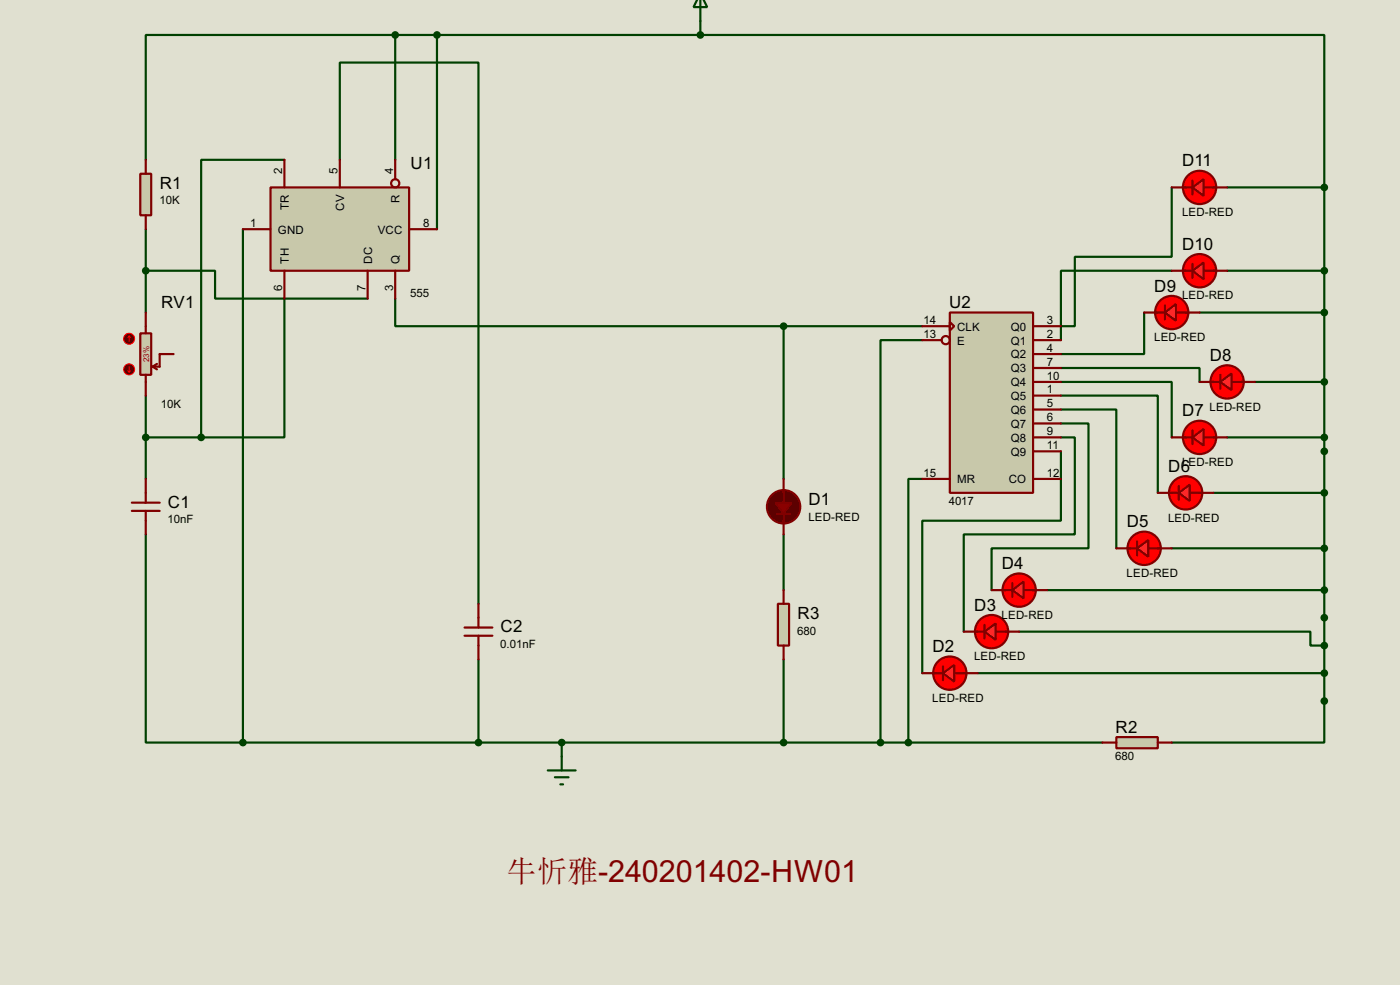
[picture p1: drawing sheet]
<svg xmlns="http://www.w3.org/2000/svg" width="256mm" height="180mm" viewBox="0 0 256 180" stroke-linecap="round" stroke-linejoin="round" font-family="sans-serif">
<path d="M0 0h256.5v180.3h-256.5z" fill="#e0e0d0"/>
<g fill="none" stroke="#004000" stroke-width=".4">
<path d="M72.4 6.4h-45.7v22.9M72.4 6.4v22.9M72.4 6.4h55.9M80.1 6.4v35.6M128.3 6.4h114.3v27.9M128.3 3.9v2.5M52.1 29.3h-15.2v50.8M62.3 29.3v-17.8h25.4v99M214.7 34.3v12.7h-17.8v12.7h-2.5M224.8 34.3h17.8M242.6 34.3v101.6h-27.9M26.7 49.6h12.7v5.1h28"/>
<path d="M26.7 42v15.2M44.5 42v93.9M52.1 54.7v25.4h-15.2M72.4 54.7v5h71.2M143.6 59.7v28M143.6 59.7h25.4M209.6 57.2v7.6h-15.2M214.7 49.6h-20.3v12.7M219.8 57.2h22.8M224.8 49.6h17.8M26.7 72.4v15.3M169 62.3h-7.7v73.6"/>
<path d="M194.4 77.5h5v22.9h-17.7v7.6M194.4 75h10.1v25.4M194.4 72.4h17.7v17.8M194.4 69.9h20.3v10.2M194.4 67.4h25.4v2.5M229.9 69.9h12.7M26.7 97.8v38.1h17.8M26.7 80.1h10.2M143.6 97.8v10.2M169 87.7h-2.6v48.2M194.4 82.6v12.7h-25.4v27.9M194.4 80.1h2.5v17.7h-20.3v17.8"/>
<path d="M222.3 90.2h20.3M224.8 80.1h17.8M186.7 115.6h53.4v2.6h2.5M191.8 108h50.8M214.7 100.4h27.9M44.5 135.9h157.5M87.7 120.7v15.2M102.9 135.9v2.6M143.6 120.7v15.2M179.1 123.2h63.5"/>
</g>
<path d="M25.7 31.8h2v7.6h-2z" fill="#c8c8aa" stroke="#800000" stroke-width=".4"/>
<path d="M26.7 29.3v2.5M26.7 39.4v2.6" fill="none" stroke="#800000" stroke-width=".4"/>
<path d="M25.7 61h2v7.6h-2z" fill="#c8c8aa" stroke="#800000" stroke-width=".4"/>
<path d="M26.7 57.2v3.8M26.7 68.6v3.8M28 67.1l.8 .5M28.8 66.6l-.8 .5M31.8 64.8h-2.5v2.3h-1.3" fill="none" stroke="#800000" stroke-width=".4"/>
<circle cx="23.6" cy="62" r="1" fill="#400000" stroke="#f00" stroke-width=".2"/>
<path d="M23.7 61.5l-.3 .3M23.7 61.5l.2 .3M23.7 61.5v1" fill="none" stroke="#f00" stroke-width=".2"/>
<circle cx="23.6" cy="67.6" r="1" fill="#400000" stroke="#f00" stroke-width=".2"/>
<path d="M23.4 67.9l.3 .2M23.7 67.1v1M23.9 67.9l-.2 .2" fill="none" stroke="#f00" stroke-width=".2"/>
<path d="M204.5 134.9h7.6v2.1h-7.6z" fill="#c8c8aa" stroke="#800000" stroke-width=".4"/>
<path d="M202 135.9h2.5M212.1 135.9h2.6" fill="none" stroke="#800000" stroke-width=".4"/>
<path d="M142.5 110.5h2.1v7.7h-2.1z" fill="#c8c8aa" stroke="#800000" stroke-width=".4"/>
<path d="M24.2 92h5.1M24.2 93.5h5.1M26.7 87.7v4.3M26.7 93.5v4.3M85.1 114.9h5.1M85.1 116.4h5.1M87.7 110.5v4.4M87.7 116.4v4.3M143.6 108v2.5M143.6 118.2v2.5" fill="none" stroke="#800000" stroke-width=".4"/>
<path d="M127.7 -.1l-.6 1.4h2.5l-.7-1.4M128.3 0v3.9M102.9 138.5v2.5M100.4 141h5.1M101.7 142.3h2.5M102.7 143.6h.5" fill="none" stroke="#004000" stroke-width=".4"/>
<path d="M49.6 34.3h25.4v15.3h-25.4z" fill="#c8c8aa" stroke="#800000" stroke-width=".4"/>
<g fill="none" stroke="#800000" stroke-width=".4">
<path d="M52.1 29.3v5M62.3 29.3v5M72.4 29.3v3.5M44.5 42h5.1M52.1 49.6v5.1M67.4 49.6v5.1M72.4 49.6v5.1M75 42h5.1"/>
<circle cx="72.4" cy="33.6" r=".75"/>
</g>
<path d="M174 57.2h15.3v33h-15.3z" fill="#c8c8aa" stroke="#800000" stroke-width=".4"/>
<g fill="none" stroke="#800000" stroke-width=".4">
<path d="M169 59.7h5M174 59l.8 .7-.8 .8zM189.3 59.7h5.1M169 62.3h3.5M189.3 62.3h5.1M189.3 64.8h5.1M189.3 67.4h5.1M189.3 69.9h5.1M189.3 72.4h5.1M189.3 75h5.1M189.3 77.5h5.1M169 87.7h5"/>
<path d="M189.3 87.7h5.1M189.3 80.1h5.1M189.3 82.6h5.1"/>
<circle cx="173.2" cy="62.3" r=".75"/>
</g>
<g fill="#004000" stroke="#004000" stroke-width=".4">
<circle cx="102.9" cy="135.9" r=".5"/>
<circle cx="44.5" cy="135.9" r=".5"/>
<circle cx="87.6" cy="135.9" r=".5"/>
<circle cx="26.7" cy="80.1" r=".5"/>
<circle cx="36.8" cy="80.1" r=".5"/>
<circle cx="72.4" cy="6.4" r=".5"/>
<circle cx="80" cy="6.4" r=".5"/>
<circle cx="26.7" cy="49.6" r=".5"/>
<circle cx="128.3" cy="6.4" r=".5"/>
</g>
<circle cx="143.5" cy="92.8" r="3.1" fill="#500" stroke="#800000" stroke-width=".4"/>
<path d="M142.3 94h2.5M143.6 89.7v2.3M143.6 94v1.8" fill="none" stroke="#800000" stroke-width=".4"/>
<path d="M142 92h3.1l-1.5 2z" fill="#950000" stroke="#800000" stroke-width=".4"/>
<path d="M143.6 87.7v2.5M143.6 95.3v2.5" fill="none" stroke="#800000" stroke-width=".4"/>
<g fill="#004000" stroke="#004000" stroke-width=".4">
<circle cx="143.5" cy="135.9" r=".5"/>
<circle cx="161.3" cy="135.9" r=".5"/>
<circle cx="242.6" cy="128.3" r=".5"/>
<circle cx="242.6" cy="113.1" r=".5"/>
<circle cx="242.6" cy="100.4" r=".5"/>
<circle cx="242.6" cy="82.6" r=".5"/>
</g>
<circle cx="174" cy="123.2" r="3.1" fill="#f00" stroke="#800000" stroke-width=".4"/>
<path d="M171 123.2h1.8M172.8 122v2.5M174.8 123.2h2.3" fill="none" stroke="#800000" stroke-width=".4"/>
<path d="M172.8 123.2l2-1.5v3.1z" fill="#ff2b2b" stroke="#800000" stroke-width=".4"/>
<path d="M169 123.2h2.5M176.6 123.2h2.5" fill="none" stroke="#800000" stroke-width=".4"/>
<circle cx="242.6" cy="123.2" r=".5" fill="#004000" stroke="#004000" stroke-width=".4"/>
<circle cx="181.6" cy="115.6" r="3.1" fill="#f00" stroke="#800000" stroke-width=".4"/>
<path d="M178.6 115.6h1.8M180.4 114.4v2.5M182.4 115.6h2.3" fill="none" stroke="#800000" stroke-width=".4"/>
<path d="M180.4 115.6l2-1.5v3z" fill="#ff2b2b" stroke="#800000" stroke-width=".4"/>
<path d="M176.6 115.6h2.5M184.2 115.6h2.5" fill="none" stroke="#800000" stroke-width=".4"/>
<circle cx="242.6" cy="118.2" r=".5" fill="#004000" stroke="#004000" stroke-width=".4"/>
<circle cx="186.7" cy="108" r="3.1" fill="#f00" stroke="#800000" stroke-width=".4"/>
<path d="M183.7 108h1.8M185.5 106.7v2.6M187.5 108h2.3" fill="none" stroke="#800000" stroke-width=".4"/>
<path d="M185.5 108l2-1.5v3z" fill="#ff2b2b" stroke="#800000" stroke-width=".4"/>
<path d="M181.7 108h2.5M189.3 108h2.5" fill="none" stroke="#800000" stroke-width=".4"/>
<circle cx="242.6" cy="108" r=".5" fill="#004000" stroke="#004000" stroke-width=".4"/>
<circle cx="209.6" cy="100.4" r="3.1" fill="#f00" stroke="#800000" stroke-width=".4"/>
<path d="M208.3 99.1v2.6M206.6 100.4h1.7M210.4 100.4h2.3" fill="none" stroke="#800000" stroke-width=".4"/>
<path d="M208.3 100.4l2.1-1.5v3z" fill="#ff2b2b" stroke="#800000" stroke-width=".4"/>
<path d="M204.5 100.4h2.6M212.1 100.4h2.6" fill="none" stroke="#800000" stroke-width=".4"/>
<circle cx="217.2" cy="90.2" r="3.1" fill="#f00" stroke="#800000" stroke-width=".4"/>
<path d="M214.2 90.2h1.8M216 89v2.5M218 90.2h2.3" fill="none" stroke="#800000" stroke-width=".4"/>
<path d="M216 90.2l2-1.5v3z" fill="#ff2b2b" stroke="#800000" stroke-width=".4"/>
<path d="M212.1 90.2h2.6M219.8 90.2h2.5" fill="none" stroke="#800000" stroke-width=".4"/>
<circle cx="242.6" cy="90.2" r=".5" fill="#004000" stroke="#004000" stroke-width=".4"/>
<circle cx="219.7" cy="80.1" r="3.1" fill="#f00" stroke="#800000" stroke-width=".4"/>
<path d="M218.5 78.8v2.5M216.7 80.1h1.8M220.5 80.1h2.3" fill="none" stroke="#800000" stroke-width=".4"/>
<path d="M218.5 80.1l2-1.6v3.1z" fill="#ff2b2b" stroke="#800000" stroke-width=".4"/>
<path d="M214.7 80.1h2.5M222.3 80.1h2.5" fill="none" stroke="#800000" stroke-width=".4"/>
<circle cx="242.6" cy="80.1" r=".5" fill="#004000" stroke="#004000" stroke-width=".4"/>
<circle cx="224.8" cy="69.9" r="3.1" fill="#f00" stroke="#800000" stroke-width=".4"/>
<path d="M221.8 69.9h1.8M223.6 68.6v2.6M225.6 69.9h2.3" fill="none" stroke="#800000" stroke-width=".4"/>
<path d="M223.6 69.9l2-1.5v3z" fill="#ff2b2b" stroke="#800000" stroke-width=".4"/>
<path d="M219.8 69.9h2.5M227.4 69.9h2.5" fill="none" stroke="#800000" stroke-width=".4"/>
<circle cx="242.6" cy="69.9" r=".5" fill="#004000" stroke="#004000" stroke-width=".4"/>
<circle cx="214.6" cy="57.2" r="3.1" fill="#f00" stroke="#800000" stroke-width=".4"/>
<path d="M211.6 57.2h1.8M213.4 55.9v2.6M215.4 57.2h2.3" fill="none" stroke="#800000" stroke-width=".4"/>
<path d="M213.4 57.2l2-1.5v3z" fill="#ff2b2b" stroke="#800000" stroke-width=".4"/>
<path d="M209.6 57.2h2.5M217.2 57.2h2.6" fill="none" stroke="#800000" stroke-width=".4"/>
<circle cx="242.6" cy="57.2" r=".5" fill="#004000" stroke="#004000" stroke-width=".4"/>
<circle cx="219.7" cy="49.6" r="3.1" fill="#f00" stroke="#800000" stroke-width=".4"/>
<path d="M216.7 49.6h1.8M218.5 48.3v2.6M220.5 49.6h2.3" fill="none" stroke="#800000" stroke-width=".4"/>
<path d="M218.5 49.6l2-1.5v3z" fill="#ff2b2b" stroke="#800000" stroke-width=".4"/>
<path d="M214.7 49.6h2.5M222.3 49.6h2.5" fill="none" stroke="#800000" stroke-width=".4"/>
<circle cx="242.6" cy="49.6" r=".5" fill="#004000" stroke="#004000" stroke-width=".4"/>
<circle cx="219.7" cy="34.3" r="3.1" fill="#f00" stroke="#800000" stroke-width=".4"/>
<path d="M216.7 34.3h1.8M218.5 33.1v2.5M220.5 34.3h2.3" fill="none" stroke="#800000" stroke-width=".4"/>
<path d="M218.5 34.3l2-1.5v3.1z" fill="#ff2b2b" stroke="#800000" stroke-width=".4"/>
<path d="M214.7 34.3h2.5M222.3 34.3h2.5" fill="none" stroke="#800000" stroke-width=".4"/>
<g fill="#004000" stroke="#004000" stroke-width=".4">
<circle cx="242.6" cy="34.3" r=".5"/>
<circle cx="166.4" cy="135.9" r=".5"/>
<circle cx="143.5" cy="59.7" r=".5"/>
</g>
<text font-size="5.6" fill="#800000" x="92.8" y="161.4">牛忻雅-240201402-HW01</text>
<g font-size="3.5">
<text x="29.3" y="34.5">R1</text>
<text x="75.2" y="31">U1</text>
<text x="216.6" y="30.5">D11</text>
<text x="216.6" y="45.7">D10</text>
<text x="211.5" y="53.3">D9</text>
<text x="29.5" y="56.4">RV1</text>
<text x="173.9" y="56.4">U2</text>
<text x="221.6" y="66.1">D8</text>
<text x="216.6" y="76.2">D7</text>
<text x="214" y="86.4">D6</text>
<text x="30.8" y="92.9">C1</text>
<text x="148.1" y="92.4">D1</text>
<text x="206.4" y="96.5">D5</text>
<text x="183.5" y="104.2">D4</text>
<text x="146.1" y="113.2">R3</text>
<text x="178.5" y="111.8">D3</text>
<text x="91.7" y="115.8">C2</text>
<text x="170.8" y="119.4">D2</text>
<text x="204.4" y="134.1">R2</text>
</g>
<g font-size="2.4">
<text x="51.7" y="31.8" transform="rotate(-90 51.7 31.8)">2</text>
<text x="61.9" y="31.8" transform="rotate(-90 61.9 31.8)">5</text>
<text x="72" y="31.8" transform="rotate(-90 72 31.8)">4</text>
<text x="29.2" y="37.4">10K</text>
<text x="45.9" y="41.6">1</text>
<text x="52.9" y="38.5" transform="rotate(-90 52.9 38.5)">TR</text>
<text x="63.1" y="38.6" transform="rotate(-90 63.1 38.6)">CV</text>
<text x="73.2" y="37.1" transform="rotate(-90 73.2 37.1)">R</text>
<text x="77.5" y="41.6">8</text>
<text x="216.5" y="39.5">LED-RED</text>
<text x="50.9" y="42.7">GND</text>
<text x="69.2" y="42.7">VCC</text>
<text x="51.7" y="53.3" transform="rotate(-90 51.7 53.3)">6</text>
<text x="52.9" y="48.3" transform="rotate(-90 52.9 48.3)">TH</text>
<text x="67" y="53.3" transform="rotate(-90 67 53.3)">7</text>
<text x="68.2" y="48.3" transform="rotate(-90 68.2 48.3)">DC</text>
<text x="72" y="53.3" transform="rotate(-90 72 53.3)">3</text>
<text x="73.2" y="48.3" transform="rotate(-90 73.2 48.3)">Q</text>
<text x="75.2" y="54.3">555</text>
<text x="169.2" y="59.3">14</text>
<text x="191.8" y="59.3">3</text>
<text x="216.5" y="54.8">LED-RED</text>
<text x="169.2" y="61.9">13</text>
<text x="175.3" y="60.5">CLK</text>
<text x="175.3" y="63.1">E</text>
<text x="185.2" y="60.5">Q0</text>
<text x="185.2" y="63.1">Q1</text>
<text x="185.2" y="65.6">Q2</text>
<text x="191.8" y="61.9">2</text>
<text x="191.8" y="64.4">4</text>
<text x="211.4" y="62.4">LED-RED</text>
<text x="185.2" y="68.1">Q3</text>
<text x="185.2" y="70.7">Q4</text>
<text x="191.8" y="67">7</text>
<text x="191.8" y="69.5">10</text>
<text x="191.8" y="72">1</text>
<text x="29.5" y="74.6">10K</text>
<text x="185.2" y="73.2">Q5</text>
<text x="185.2" y="75.8">Q6</text>
<text x="191.8" y="74.6">5</text>
<text x="191.8" y="77.1">6</text>
<text x="221.6" y="75.1">LED-RED</text>
<text x="185.2" y="78.3">Q7</text>
<text x="185.2" y="80.8">Q8</text>
<text x="185.2" y="83.4">Q9</text>
<text x="191.8" y="79.7">9</text>
<text x="191.8" y="82.2">11</text>
<text x="169.2" y="87.3">15</text>
<text x="175.3" y="88.5">MR</text>
<text x="184.8" y="88.5">CO</text>
<text x="191.8" y="87.3">12</text>
<text x="216.5" y="85.3">LED-RED</text>
<text x="30.7" y="95.8">10nF</text>
<text x="148.1" y="95.3">LED-RED</text>
<text x="173.8" y="92.4">4017</text>
<text x="214" y="95.5">LED-RED</text>
<text x="206.4" y="105.6">LED-RED</text>
<text x="183.5" y="113.3">LED-RED</text>
<text x="91.7" y="118.7">0.01nF</text>
<text x="146.1" y="116.2">680</text>
<text x="178.4" y="120.9">LED-RED</text>
<text x="170.8" y="128.5">LED-RED</text>
<text x="204.3" y="139.2">680</text>
</g>
<text font-size="1.7" fill="#c00000" x="27.3" y="66.3" transform="rotate(-90 27.3 66.3)">23%</text>
</svg>
